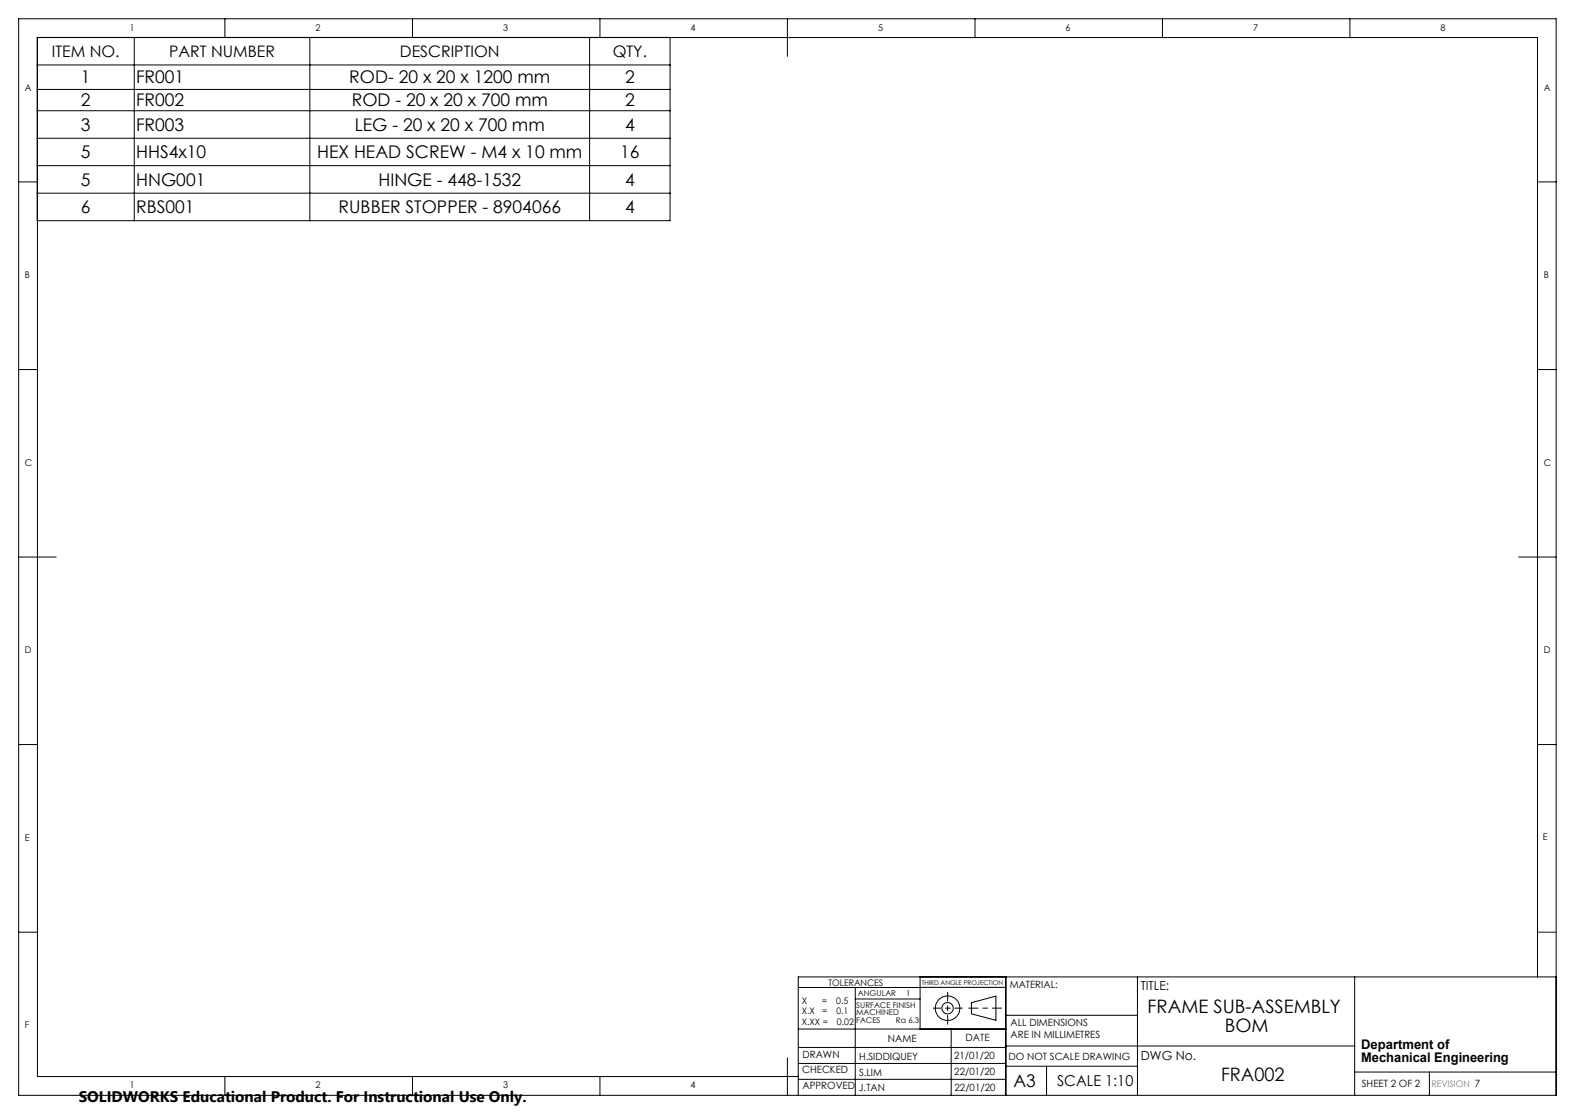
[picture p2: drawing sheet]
<svg xmlns="http://www.w3.org/2000/svg" width="420mm" height="297mm" viewBox="0 0 420 297" stroke-linecap="round" stroke-linejoin="round" font-family="sans-serif">
<g fill="none" stroke="#000" stroke-width=".27">
<path d="M5 5h410v287h-410zM9.9 17.3h168.8M10 10v277h202.9M35.8 10v48.8M60 5v5M82.6 10v48.8M110 5v5M157.2 10v48.8M160 5v5M178.7 10v48.8h-168.8v-48.8h400.1v250.5M210 5v10M260 5v5"/>
<path d="M310 5v5M360 5v5M9.9 23.8h168.8M9.9 29.5h168.8M9.9 36.9h168.8M5 48.5h5M9.9 44.2h168.8M9.9 51.5h168.8M410 48.5h5M5 98.5h5M410 98.5h5M5 148.5h10"/>
<path d="M405 148.5h10M5 198.5h5M410 198.5h5M5 248.5h5M212.9 279.3h55.3M212.9 274.4h55.3M228.1 263.3v28.7M228.1 266.3h17.3M245.4 260.5v13.9M253.6 274.4v17.6M259 267.3l6.6-1.7v6.4l-6.6-1.7zM268.2 260.5v31.5"/>
<path d="M268.2 270.7h35.1M268.2 278.9h93M268.2 263.2l-55.3 .1M303.3 260.5v31.5M361.2 260.5v31.5M415 260.5h-202.1v31.5M60 287v5M110 287v5M160 287v5M210 282v10M212.9 287.8h55.3M212.9 283.5h55.3"/>
<path d="M268.2 284.3h35.1M279.1 284.3v7.7M361.2 285.8h53.8M381.2 285.8v6.2"/>
<circle cx="252.7" cy="268.8" r="1.52"/>
<circle cx="252.7" cy="268.8" r="3.3"/>
</g>
<path d="M267.1 268.8h-8.8" fill="none" stroke="#000" stroke-width=".27" stroke-dasharray="15.2 1.3 1.3 1.3" stroke-dashoffset="12.8"/>
<path d="M252.7 264.6v8.5" fill="none" stroke="#000" stroke-width=".27" stroke-dasharray="15.2 1.3 1.3 1.3" stroke-dashoffset="12.9"/>
<path d="M248.9 268.8h7.7" fill="none" stroke="#000" stroke-width=".27" stroke-dasharray="15.2 1.3 1.3 1.3" stroke-dashoffset="13.3"/>
<path d="M410 248.5h5" fill="none" stroke="#00f" stroke-width=".27"/>
<g font-size="4.9">
<text x="306" y="270.1">FRAME SUB-ASSEMBLY</text>
<text x="326.6" y="275">BOM</text>
<text x="325.6" y="288.1">FRA002</text>
</g>
<g font-size="4.7">
<text x="21.6" y="22.2">1</text>
<text x="36.3" y="22.2">FR001</text>
<text x="93.1" y="22.2">ROD- 20 x 20 x 1200 mm</text>
<text x="166.7" y="22.2">2</text>
<text x="21.6" y="28.3">2</text>
<text x="36.3" y="28.3">FR002</text>
<text x="93.8" y="28.3">ROD - 20 x 20 x 700 mm</text>
<text x="166.7" y="28.3">2</text>
<text x="21.6" y="34.8">3</text>
<text x="36.3" y="34.8">FR003</text>
<text x="94.6" y="34.8">LEG - 20 x 20 x 700 mm</text>
<text x="166.7" y="34.8">4</text>
<text x="21.6" y="42.2">5</text>
<text x="36.3" y="42.2">HHS4x10</text>
<text x="84.6" y="42.2">HEX HEAD SCREW - M4 x 10 mm</text>
<text x="165.4" y="42.2">16</text>
<text x="21.6" y="49.5">5</text>
<text x="36.3" y="49.5">HNG001</text>
<text x="100.9" y="49.5">HINGE - 448-1532</text>
<text x="166.7" y="49.5">4</text>
<text x="21.6" y="56.8">6</text>
<text x="36.3" y="56.8">RBS001</text>
<text x="90.3" y="56.8">RUBBER STOPPER - 8904066</text>
<text x="166.7" y="56.8">4</text>
<text x="270.2" y="289.7">A3</text>
</g>
<g font-size="4.2">
<text x="13.8" y="15.2">ITEM NO.</text>
<text x="45.1" y="15.2">PART NUMBER</text>
<text x="106.7" y="15.2">DESCRIPTION</text>
<text x="163.4" y="15.2">QTY.</text>
</g>
<text font-size="4.1" x="21" y="293.7">SOLIDWORKS Educational Product. For Instructional Use Only.</text>
<text font-size="4" x="281.9" y="289.6">SCALE 1:10</text>
<g font-size="3.5">
<text x="363" y="279.6">Department of</text>
<text x="363" y="283.1">Mechanical Engineering</text>
</g>
<g font-size="3.3">
<text x="304.2" y="264">TITLE:</text>
<text x="304.2" y="282.5">DWG No.</text>
</g>
<g font-size="2.7">
<text x="269.3" y="263.5">MATERIAL:</text>
<text x="269.5" y="273.7">ALL DIMENSIONS</text>
<text x="236.8" y="277.8">NAME</text>
<text x="257.5" y="277.6">DATE</text>
<text x="269.5" y="276.7">ARE IN MILLIMETRES</text>
<text x="213.9" y="286.1">CHECKED</text>
<text x="214" y="282">DRAWN</text>
<text x="229.1" y="286.8">S.LIM</text>
<text x="229.1" y="282.6">H.SIDDIQUEY</text>
<text x="254.5" y="282.4">21/01/20</text>
<text x="254.5" y="286.7">22/01/20</text>
<text x="269" y="282.5">DO NOT SCALE DRAWING</text>
<text x="214" y="290.5">APPROVED</text>
<text x="229.1" y="290.9">J.TAN</text>
<text x="254.5" y="290.8">22/01/20</text>
<text x="363.1" y="289.8">SHEET 2 OF 2</text>
</g>
<g font-size="2.5">
<text x="34.6" y="8.2">1</text>
<text x="84.2" y="8.2">2</text>
<text x="134.2" y="8.2">3</text>
<text x="184.2" y="8.2">4</text>
<text x="234.2" y="8.2">5</text>
<text x="284.2" y="8.2">6</text>
<text x="334.2" y="8.2">7</text>
<text x="384.2" y="8.2">8</text>
<text x="6.7" y="24.2">A</text>
<text x="411.7" y="24.2">A</text>
<text x="6.7" y="74.2">B</text>
<text x="411.7" y="74.2">B</text>
<text x="6.7" y="124.2">C</text>
<text x="411.7" y="124.2">C</text>
<text x="6.7" y="174.2">D</text>
<text x="411.7" y="174.2">D</text>
<text x="6.7" y="224.2">E</text>
<text x="411.4" y="223.9">E</text>
<text x="6.7" y="274.2">F</text>
<text x="34.6" y="290.2">1</text>
<text x="84.2" y="290.2">2</text>
<text x="134.2" y="290.2">3</text>
<text x="184.2" y="290.2">4</text>
</g>
<g font-size="2.4">
<text x="220.9" y="262.8">TOLERANCES</text>
<text x="213.8" y="267.6">X</text>
<text x="219.2" y="267.6">=</text>
<text x="223" y="267.6">0.5</text>
<text x="213.8" y="270.4">X.X</text>
<text x="213.8" y="273.2">X.XX =</text>
<text x="219.3" y="270.4">=</text>
<text x="223.1" y="270.4">0.1</text>
<text x="223.2" y="273.2">0.02</text>
</g>
<text font-size="2.4" fill="#808080" x="381.7" y="289.8">REVISION 7</text>
<g font-size="2.1">
<text x="228.3" y="268.6">SURFACE FINISH</text>
<text x="228.8" y="265.5">ANGULAR</text>
<text x="241.6" y="265.5">1</text>
<text x="228.3" y="270.7">MACHINED</text>
<text x="228.3" y="272.8">FACES</text>
<text x="238.9" y="272.8">Ra 6.3</text>
</g>
<text font-size="1.7" x="245.8" y="262.5">THIRD ANGLE PROJECTION</text>
</svg>
